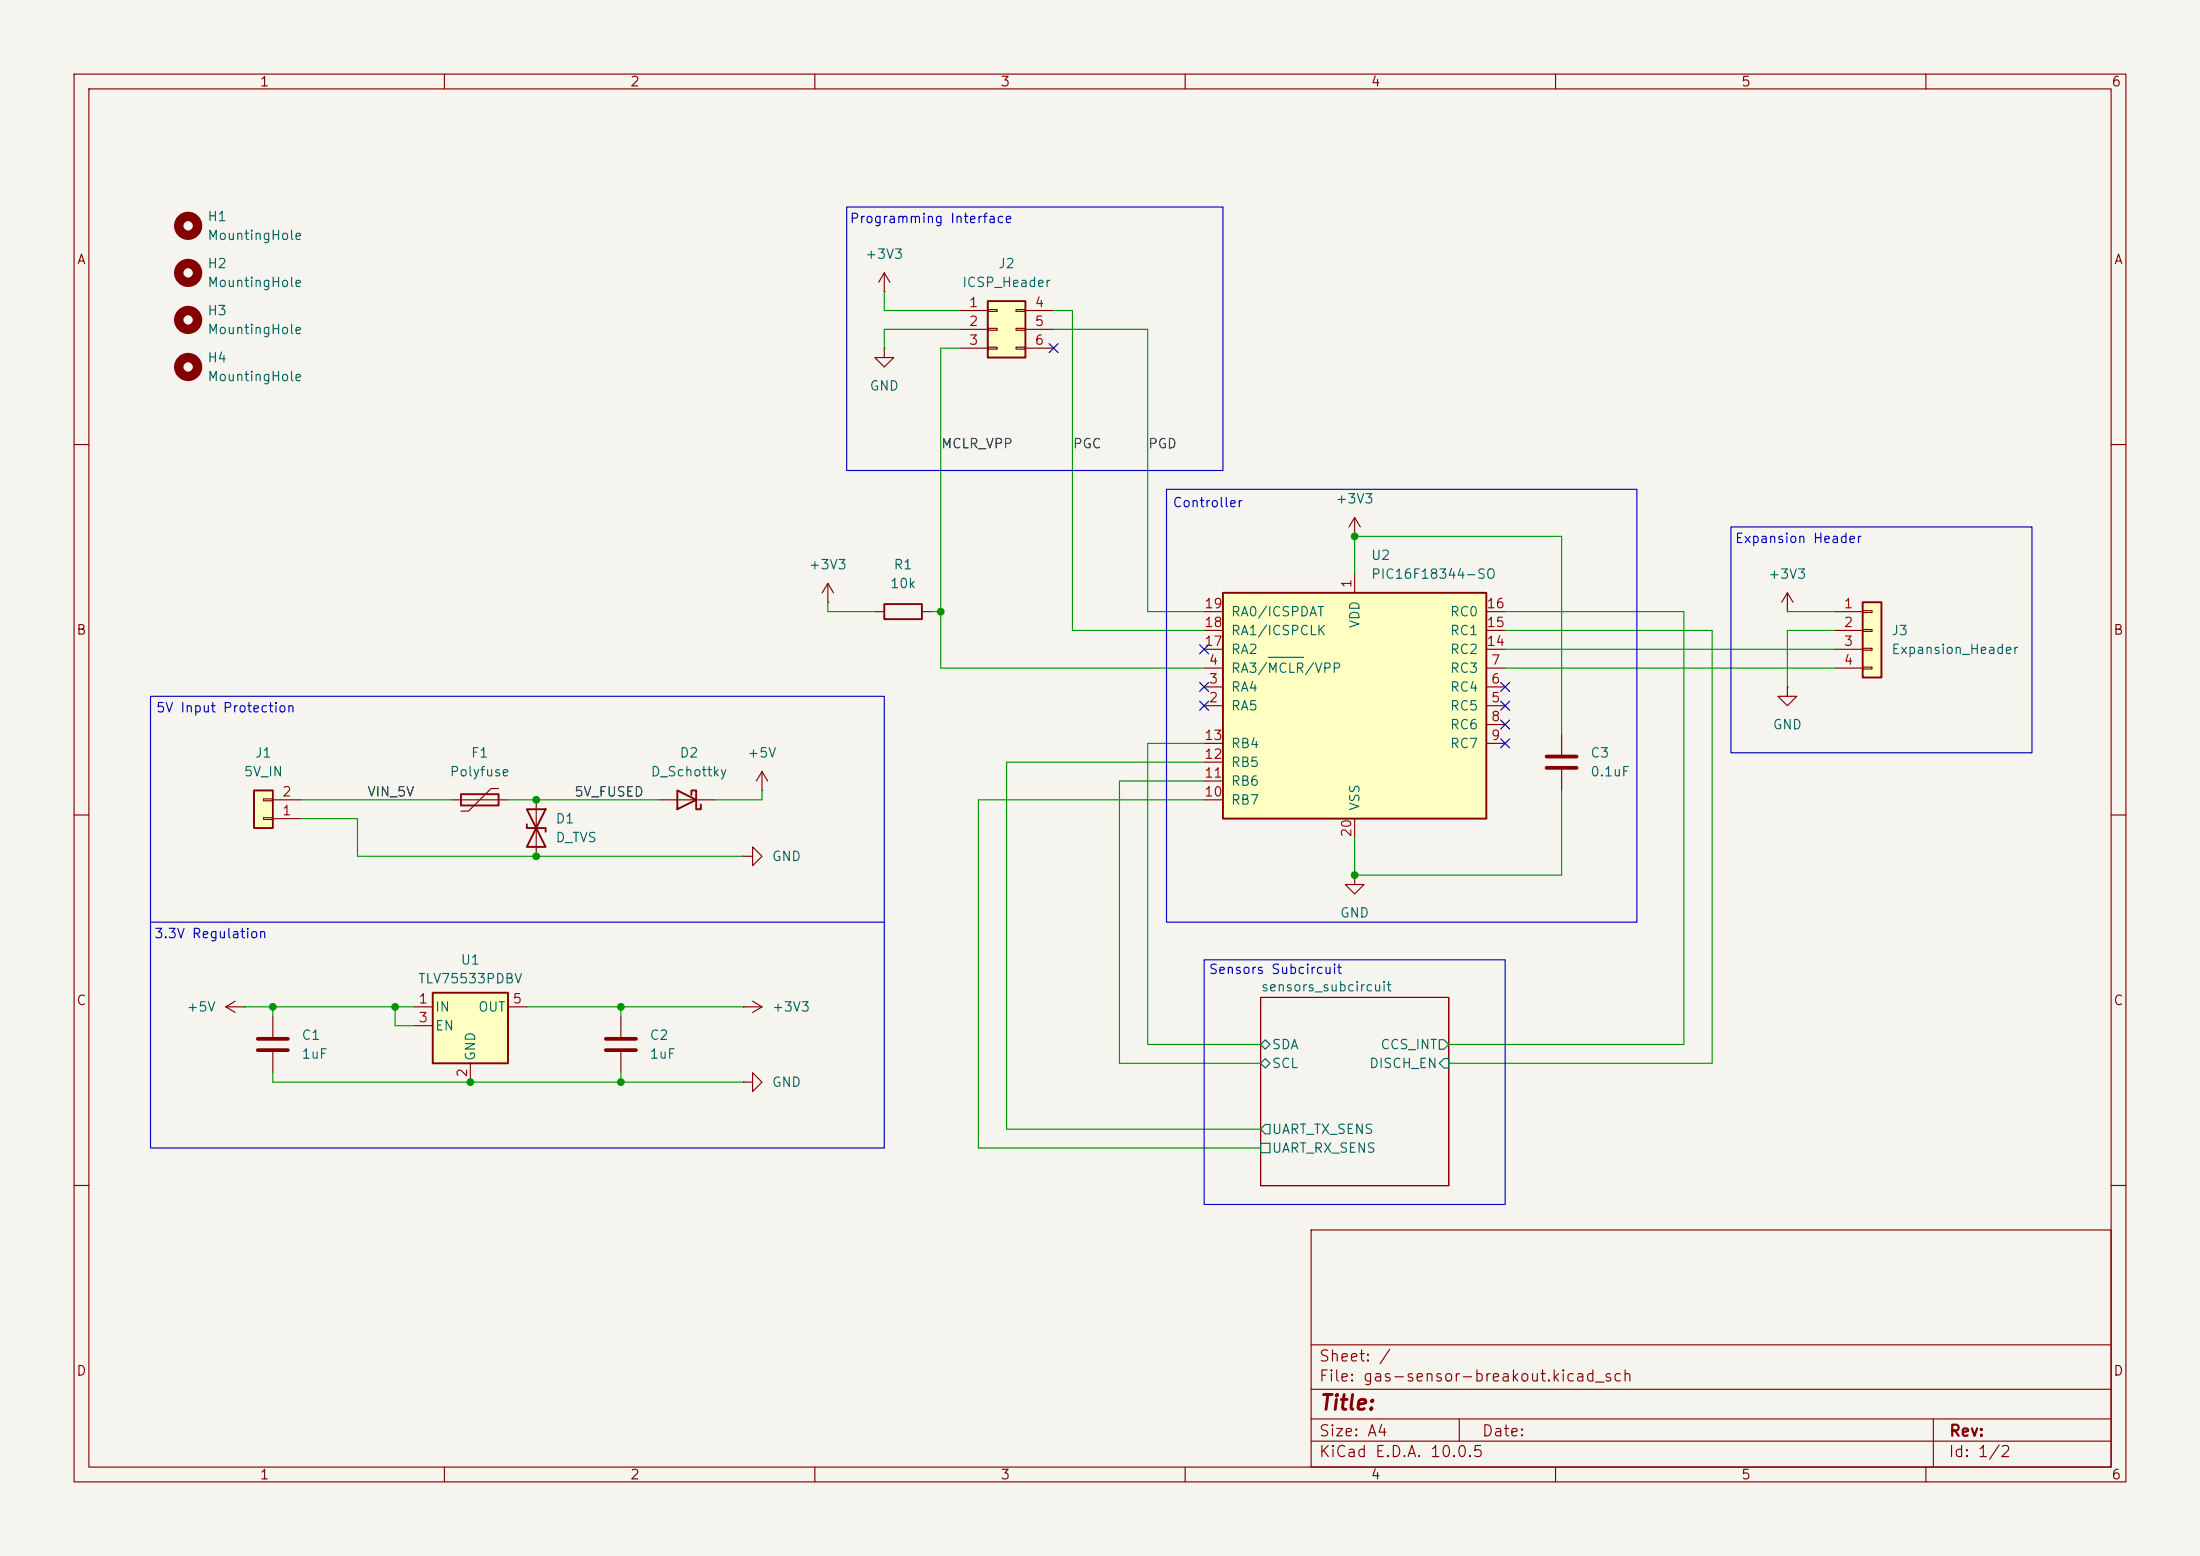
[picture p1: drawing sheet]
<svg xmlns="http://www.w3.org/2000/svg" width="297mm" height="210mm" viewBox="0 0 297 210" stroke-linecap="round" stroke-linejoin="round" font-family="sans-serif">
<path d="M0 0h297v210h-297z" fill="#f5f4ef" stroke="#f5f4ef" stroke-width=".14"/>
<g fill="none" stroke="#840000" stroke-width=".15">
<path d="M10 10h277v190h-277zM12 12h273v186h-273zM60 10v2M110 10v2M160 10v2M210 10v2M260 10v2M10 60h2M285 60h2M10 110h2M285 110h2M170.2 134.6h25.4v25.4h-25.4z"/>
<path d="M10 160h2M177 166h108v32h-108zM285 160h2M60 198v2M110 198v2M160 198v2M177 194.5h108M177 191.5h108M177 187.5h108M177 181.5h108M197 191.5v3M210 198v2"/>
<path d="M260 198v2M261 191.5v6.5"/>
</g>
<path d="M170.2 141l.6-.7 .6 .7-.6 .6zM170.2 154.3h1.2v1.3h-1.2zM170.2 143.5l.6-.6 .6 .6-.6 .6zM170.8 151.8h.6v1.2h-.6l-.6-.6zM194.3 140.3h.6l.7 .7-.7 .6h-.6zM194.9 142.9h.7v1.2h-.7l-.6-.6z" fill="none" stroke="#006464" stroke-width=".15"/>
<circle cx="25.4" cy="43.2" r="1.27" fill="none" stroke="#840000" stroke-width="1.3"/>
<path d="M133.3 40.6h5.1v7.7h-5.1z" fill="#ffffc2"/>
<path d="M133.3 40.6h5.1v7.7h-5.1z" fill="none" stroke="#840000" stroke-width=".25"/>
<g fill="none" stroke="#840000" stroke-width=".15">
<path d="M129.5 41.9h3.8M129.5 44.5h3.8M129.5 47h3.8M133.3 41.8h1.3v.2h-1.3zM133.3 44.3h1.3v.3h-1.3zM133.3 46.9h1.3v.2h-1.3zM137.2 41.8h1.2v.2h-1.2zM137.2 44.3h1.2v.3h-1.2zM137.2 46.9h1.2v.2h-1.2zM138.4 41.9h3.8M138.4 44.5h3.8M138.4 47h3.8"/>
<path d="M241.3 92.7v1.3h1.3l-1.3 1.3-1.3-1.3h1.3M241.3 92.7h.1"/>
</g>
<g fill="none" stroke="#840000" stroke-width="1.3">
<circle cx="25.4" cy="36.8" r="1.27"/>
<circle cx="25.4" cy="30.5" r="1.27"/>
</g>
<path d="M251.5 81.3h2.5v10.1h-2.5z" fill="#ffffc2"/>
<path d="M119.4 81.5h5.1v2.1h-5.1zM251.5 81.3h2.5v10.1h-2.5z" fill="none" stroke="#840000" stroke-width=".25"/>
<g fill="none" stroke="#840000" stroke-width=".15">
<path d="M118.1 82.6h1.3M124.5 82.6h1.2M241.3 82.6h.1M241.3 80l-.8 1.3M241.3 80l.8 1.3M241.3 80v2.6M247.6 82.6h3.9M247.6 85.1h3.9M247.6 87.6h3.9M247.6 90.2h3.9M251.5 82.4h1.2v.3h-1.2zM251.5 85h1.2v.2h-1.2z"/>
<path d="M251.5 87.5h1.2v.3h-1.2zM251.5 90h1.2v.3h-1.2z"/>
</g>
<circle cx="25.4" cy="49.5" r="1.27" fill="none" stroke="#840000" stroke-width="1.3"/>
<path d="M34.3 106.7h2.5v5.1h-2.5z" fill="#ffffc2"/>
<path d="M34.3 106.7h2.5v5.1h-2.5zM62.2 107.2h5.1v1.5h-5.1zM71.1 109.2l2.6 5.1h-2.6l2.6-5.1zM71.1 111.3v.5h2.6v.5" fill="none" stroke="#840000" stroke-width=".25"/>
<g fill="none" stroke="#840000" stroke-width=".15">
<path d="M119.4 39.4h.1M119.4 36.8l-.8 1.3M119.4 36.8l.7 1.3M119.4 36.8v2.6M35.6 110.4h1.2v.2h-1.2zM35.6 107.8h1.2v.3h-1.2zM36.8 110.5h3.8M36.8 108h3.8M61 108h7.6M67.3 106.4h-1l-3.1 3.1h-1M72.4 108v7.6M36.8 137.2v2.8"/>
<path d="M36.8 142v2.8M100.3 146.1h1.3v-1.3l1.3 1.3-1.3 1.2v-1.2M100.3 146.1h.1"/>
</g>
<path d="M34.8 140.2h4.1M34.8 141.7h4.1" fill="none" stroke="#840000" stroke-width=".51"/>
<path d="M58.4 134h10.2v9.5h-10.2z" fill="#ffffc2"/>
<path d="M58.4 134h10.2v9.5h-10.2z" fill="none" stroke="#840000" stroke-width=".25"/>
<g fill="none" stroke="#840000" stroke-width=".15">
<path d="M210.8 99.1v2.8M210.8 103.9v2.8M30.5 135.9h2.5M30.5 135.9l1.2 .8M31.7 135.1l-1.2 .8M33 135.9h.1M55.9 135.9h2.5M55.9 138.4h2.5M68.6 135.9h2.5M83.8 137.2v2.8M100.3 135.9h.1M100.3 135.9h2.6"/>
<path d="M101.6 135.1l1.3 .8M102.9 135.9l-1.3 .8M63.5 143.5v2.6M83.8 142v2.8"/>
</g>
<path d="M208.8 102.1h4.1M208.8 103.6h4.1M81.8 140.2h4.1M81.8 141.7h4.1" fill="none" stroke="#840000" stroke-width=".51"/>
<path d="M165.1 80h35.6v30.5h-35.6z" fill="#ffffc2"/>
<path d="M165.1 80h35.6v30.5h-35.6zM91.4 106.7l2.6 1.3-2.6 1.2zM93.3 107.3v-.6h.7v2.5h.6v-.6" fill="none" stroke="#840000" stroke-width=".25"/>
<g fill="none" stroke="#840000" stroke-width=".15">
<path d="M119.4 47v1.3h1.2l-1.2 1.2-1.3-1.2h1.3M119.4 47h.1M111.8 78.7l-.8 1.3M111.8 78.7l.7 1.3M111.8 78.7v2.6M182.9 72.4h.1M182.9 69.9v2.5M182.9 77.5v2.5M182.9 69.9l-.8 1.2M182.9 69.9l.7 1.2M111.8 81.3h.1M162.6 95.3h2.5"/>
<path d="M162.6 92.7h2.5M162.6 90.2h2.5M162.6 87.6h2.5M162.6 85.1h2.5M162.6 82.6h2.5M200.7 95.3h2.5M200.7 92.7h2.5M200.7 90.2h2.5M200.7 97.8h2.5M200.7 87.6h2.5M200.7 85.1h2.5M200.7 82.6h2.5"/>
<path d="M88.9 108h7.6M100.3 115.6h1.3v-1.3l1.3 1.3-1.3 1.2v-1.2M100.3 115.6h.1M102.9 106.7h.1M102.9 104.1l-.8 1.3M102.9 104.1l.7 1.3M102.9 104.1v2.6M162.6 100.3h2.5M162.6 108h2.5M162.6 105.4h2.5M162.6 102.9h2.5M182.9 118.1v1.3h1.2l-1.2 1.3-1.3-1.3h1.3"/>
<path d="M182.9 118.1h.1M182.9 110.5v2.5M200.7 100.3h2.5"/>
</g>
<path d="M171.2 88.7h4.8" fill="none" stroke="#006464" stroke-width=".15"/>
<path d="M114.3 27.9h50.8v35.6h-50.8zM157.5 66h63.5v58.5h-63.5zM233.7 71.1h40.6v30.5h-40.6zM20.3 94h99.1v60.9h-99.1zM20.3 124.5h99.1M162.6 129.5h40.6v33.1h-40.6z" fill="none" stroke="#0000c2" stroke-width=".15"/>
<g fill="none" stroke="#009600" stroke-width=".15">
<path d="M119.4 39.4v2.5h10.1M129.5 44.5h-10.1v2.5M129.5 47h-2.5v43.2h35.6M142.2 44.5h12.7v38.1h7.7M142.2 41.9h2.6v43.2h17.8M182.9 77.5v-5.1h27.9v26.7M111.8 81.3v1.3h6.3M125.7 82.6h1.3M203.2 82.6h24.1v58.4h-31.7M203.2 85.1h27.9v58.4h-35.5M203.2 87.6h44.4M203.2 90.2h44.4"/>
<path d="M241.3 82.6h6.3M247.6 85.1h-6.3v7.6M40.6 108h20.4M40.6 110.5h7.7v5.1h52M68.6 108h20.3M102.9 106.7v1.3h-6.4M162.6 108h-30.5v46.9h38.1M162.6 100.3h-7.7v40.7h15.3M162.6 105.4h-11.5v38.1h19.1M162.6 102.9h-26.7v49.5h34.3M210.8 106.7v11.4h-27.9v-5.1M33 135.9h22.9"/>
<path d="M36.8 135.9v1.3M53.3 135.9v2.5h2.6M71.1 135.9h29.2M83.8 135.9v1.3M36.8 144.8v1.3h63.5M83.8 144.8v1.3"/>
</g>
<g fill="none" stroke="#000084" stroke-width=".15">
<path d="M141.6 46.4l1.2 1.2M142.8 46.4l-1.2 1.2M162 87l1.2 1.2M162 92.1l1.2 1.2M162 94.6l1.2 1.3M163.2 87l-1.2 1.2M163.2 92.1l-1.2 1.2M163.2 94.6l-1.2 1.3M202.6 99.7l1.2 1.2M202.6 97.2l1.2 1.2M202.6 92.1l1.2 1.2M202.6 94.6l1.2 1.3"/>
<path d="M203.8 99.7l-1.2 1.2M203.8 97.2l-1.2 1.2M203.8 92.1l-1.2 1.2M203.8 94.6l-1.2 1.3"/>
</g>
<g fill="#009600" stroke="#009600" stroke-width=".14">
<circle cx="182.9" cy="72.4" r=".46"/>
<circle cx="182.9" cy="118.1" r=".46"/>
<circle cx="83.8" cy="135.9" r=".46"/>
<circle cx="72.4" cy="108" r=".46"/>
<circle cx="127" cy="82.6" r=".46"/>
<circle cx="36.8" cy="135.9" r=".46"/>
<circle cx="63.5" cy="146.1" r=".46"/>
<circle cx="72.4" cy="115.6" r=".46"/>
<circle cx="53.3" cy="135.9" r=".46"/>
<circle cx="83.8" cy="146.1" r=".46"/>
</g>
<text font-size="2" fill="#840000" x="178" y="190.8">Title:</text>
<g font-size="1.5" fill="#840000">
<text x="178" y="184.1">Sheet: /</text>
<text x="178" y="186.8">File: gas-sensor-breakout.kicad_sch</text>
<text x="178" y="197">KiCad E.D.A. 10.0.5</text>
<text x="178" y="194.2">Size: A4</text>
<text x="200" y="194.2">Date:</text>
<text x="263" y="197">Id: 1/2</text>
<text x="263" y="194.2">Rev:</text>
</g>
<g font-size="1.3" fill="#840000">
<text x="35" y="12">1</text>
<text x="85" y="12">2</text>
<text x="135" y="12">3</text>
<text x="185" y="12">4</text>
<text x="235" y="12">5</text>
<text x="285" y="12">6</text>
<text x="10.3" y="36">A</text>
<text x="285.3" y="36">A</text>
<text x="10.2" y="86">B</text>
<text x="285.2" y="86">B</text>
<text x="10.2" y="136">C</text>
<text x="285.2" y="136">C</text>
<text x="10.2" y="186">D</text>
<text x="285.2" y="186">D</text>
<text x="35" y="200">1</text>
<text x="85" y="200">2</text>
<text x="135" y="200">3</text>
<text x="185" y="200">4</text>
<text x="235" y="200">5</text>
<text x="285" y="200">6</text>
</g>
<g font-size="1.3" fill="#006464">
<text x="27.9" y="30.2">H1</text>
<text x="27.9" y="32.7">MountingHole</text>
<text x="116.7" y="35.3">+3V3</text>
<text x="27.9" y="36.5">H2</text>
<text x="27.9" y="39.1">MountingHole</text>
<text x="129.8" y="39.1">ICSP_Header</text>
<text x="134.7" y="36.5">J2</text>
<text x="27.9" y="42.9">H3</text>
<text x="27.9" y="45.4">MountingHole</text>
<text x="27.9" y="49.2">H4</text>
<text x="27.9" y="51.8">MountingHole</text>
<text x="117.3" y="53">GND</text>
<text x="180.2" y="68.3">+3V3</text>
<text x="109.1" y="77.2">+3V3</text>
<text x="120.6" y="77.2">R1</text>
<text x="185" y="75.9">U2</text>
<text x="120.1" y="79.7">10k</text>
<text x="166.1" y="83.5">RA0/ICSPDAT</text>
<text x="185" y="78.4">PIC16F18344-SO</text>
<text x="195.7" y="83.5">RC0</text>
<text x="238.6" y="78.4">+3V3</text>
<text x="166.1" y="88.6">RA2</text>
<text x="166.1" y="86.1">RA1/ICSPCLK</text>
<text x="183.8" y="84.9" transform="rotate(-90 183.8 84.9)">VDD</text>
<text x="195.7" y="88.6">RC2</text>
<text x="195.7" y="86.1">RC1</text>
<text x="255.3" y="86.1">J3</text>
<text x="255.3" y="88.6">Expansion_Header</text>
<text x="166.1" y="93.7">RA4</text>
<text x="166.1" y="91.1">RA3/MCLR/VPP</text>
<text x="195.7" y="93.7">RC4</text>
<text x="195.7" y="91.1">RC3</text>
<text x="166.1" y="96.2">RA5</text>
<text x="166.1" y="101.3">RB4</text>
<text x="195.7" y="96.2">RC5</text>
<text x="195.7" y="98.8">RC6</text>
<text x="195.7" y="101.3">RC7</text>
<text x="239.2" y="98.8">GND</text>
<text x="32.8" y="105.1">5V_IN</text>
<text x="34.3" y="102.6">J1</text>
<text x="60.6" y="105.1">Polyfuse</text>
<text x="63.5" y="102.6">F1</text>
<text x="87.8" y="105.1">D_Schottky</text>
<text x="91.7" y="102.6">D2</text>
<text x="100.8" y="102.6">+5V</text>
<text x="166.1" y="106.4">RB6</text>
<text x="166.1" y="103.8">RB5</text>
<text x="214.6" y="102.6">C3</text>
<text x="214.6" y="105.1">0.1uF</text>
<text x="74.9" y="111.5">D1</text>
<text x="74.9" y="114">D_TVS</text>
<text x="166.1" y="108.9">RB7</text>
<text x="183.8" y="109.5" transform="rotate(-90 183.8 109.5)">VSS</text>
<text x="104.1" y="116.5">GND</text>
<text x="180.8" y="124.2">GND</text>
<text x="62.1" y="130.5">U1</text>
<text x="25.1" y="136.9">+5V</text>
<text x="56.4" y="133">TLV75533PDBV</text>
<text x="58.6" y="136.9">IN</text>
<text x="64.5" y="136.9">OUT</text>
<text x="104.1" y="136.9">+3V3</text>
<text x="170.2" y="134.1">sensors_subcircuit</text>
<text x="40.6" y="140.7">C1</text>
<text x="40.6" y="143.2">1uF</text>
<text x="58.6" y="139.4">EN</text>
<text x="64.5" y="143.3" transform="rotate(-90 64.5 143.3)">GND</text>
<text x="87.6" y="140.7">C2</text>
<text x="87.6" y="143.2">1uF</text>
<text x="171.6" y="141.9">SDA</text>
<text x="186.3" y="141.9">CCS_INT</text>
<text x="104.1" y="147">GND</text>
<text x="171.6" y="144.5">SCL</text>
<text x="184.8" y="144.5">DISCH_EN</text>
<text x="171.6" y="155.9">UART_RX_SENS</text>
<text x="171.6" y="153.4">UART_TX_SENS</text>
</g>
<g font-size="1.3" fill="#0000c2">
<text x="114.6" y="30.4">Programming Interface</text>
<text x="158.2" y="68.8">Controller</text>
<text x="234.1" y="73.6">Expansion Header</text>
<text x="21" y="96.5">5V Input Protection</text>
<text x="20.7" y="127">3.3V Regulation</text>
<text x="163.1" y="131.8">Sensors Subcircuit</text>
</g>
<g font-size="1.3" fill="#a90000">
<text x="130.7" y="41.8">1</text>
<text x="139.6" y="41.8">4</text>
<text x="130.7" y="44.3">2</text>
<text x="130.7" y="46.9">3</text>
<text x="139.6" y="44.3">5</text>
<text x="139.6" y="46.9">6</text>
<text x="162.5" y="82.4">19</text>
<text x="182.7" y="79.5" transform="rotate(-90 182.7 79.5)">1</text>
<text x="200.6" y="82.4">16</text>
<text x="248.8" y="82.4">1</text>
<text x="162.5" y="87.5">17</text>
<text x="162.5" y="85">18</text>
<text x="200.6" y="87.5">14</text>
<text x="200.6" y="85">15</text>
<text x="248.8" y="85">2</text>
<text x="248.8" y="87.5">3</text>
<text x="163.1" y="95.1">2</text>
<text x="163.1" y="92.6">3</text>
<text x="163.1" y="90">4</text>
<text x="201.2" y="95.1">5</text>
<text x="201.2" y="92.6">6</text>
<text x="201.2" y="90">7</text>
<text x="248.8" y="90">4</text>
<text x="162.5" y="100.2">13</text>
<text x="201.2" y="97.7">8</text>
<text x="201.2" y="100.2">9</text>
<text x="38" y="107.8">2</text>
<text x="162.5" y="107.8">10</text>
<text x="162.5" y="105.3">11</text>
<text x="162.5" y="102.7">12</text>
<text x="38" y="110.4">1</text>
<text x="182.7" y="113.1" transform="rotate(-90 182.7 113.1)">20</text>
<text x="56.4" y="135.8">1</text>
<text x="69.1" y="135.8">5</text>
<text x="56.4" y="138.3">3</text>
<text x="63.4" y="145.5" transform="rotate(-90 63.4 145.5)">2</text>
</g>
<g font-size="1.3" fill="#0f0f0f">
<text x="127" y="60.8">MCLR_VPP</text>
<text x="144.8" y="60.8">PGC</text>
<text x="154.9" y="60.8">PGD</text>
<text x="49.5" y="107.8">VIN_5V</text>
<text x="77.4" y="107.8">5V_FUSED</text>
</g>
</svg>
